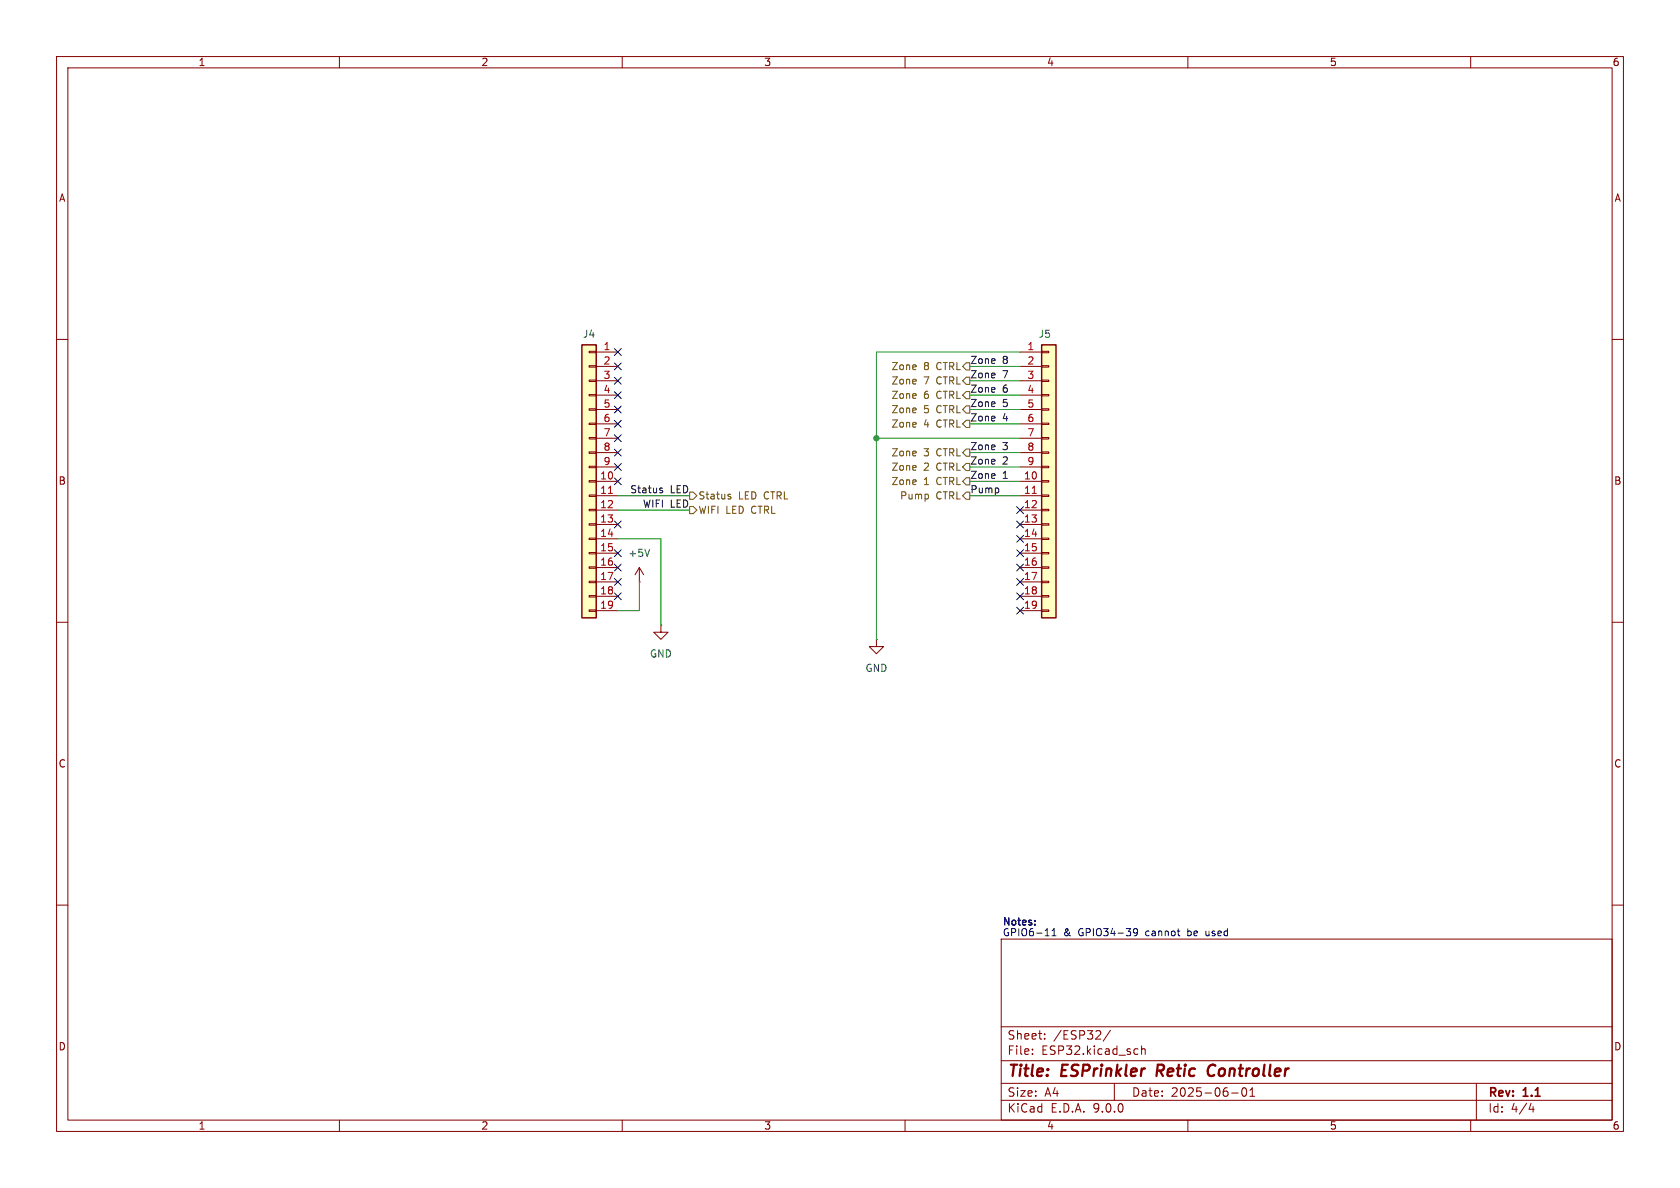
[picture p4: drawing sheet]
<svg xmlns="http://www.w3.org/2000/svg" width="297mm" height="210mm" viewBox="0 0 297 210" stroke-linecap="round" stroke-linejoin="round" font-family="sans-serif">
<g fill="none" stroke="#840000" stroke-width=".18">
<path d="M10 10h277v190h-277zM12 12h273v186h-273zM60 10v2M110 10v2M160 10v2M210 10v2M260 10v2M10 60h2M285 60h2M10 110h2M116.8 110.5v1.3h1.3l-1.3 1.2-1.2-1.2h1.2M116.8 110.5h.1"/>
<path d="M154.9 113v1.3h1.3l-1.3 1.3-1.2-1.3h1.2M154.9 113h.1M285 110h2M10 160h2M177 166h108v32h-108zM285 160h2M60 198v2M110 198v2M160 198v2M177 194.5h108M177 191.5h108M177 187.5h108"/>
<path d="M177 181.5h108M182.5 186.3v.1M182.5 185.5v.1M184.7 183.6v.1M184.7 182.8v.1M196.3 182.1l-1.3 2M197 191.5v3M201 185.4l.2 .1M201.2 186.3l-.2 .1M201.8 184.9v1.5M201.8 185.5l.2-.1 .4 .1 .1 .9M210 198v2"/>
<path d="M217.7 193.2h1.2M219.7 192.4l.2-.1a.81 .81 0 0 1 .6 .6 .81 .81 0 0 1-.3 .8l-.2 .1a.81 .81 0 0 1-.3-1.4zM221 193.8h.8M221 192.7l.4-.4v1.5M260 198v2M261 191.5v6.5M270.7 195l-.4 1.1h.9M271 195.6v1"/>
</g>
<path d="M204.7 188.2l-.3 2M214.5 188.2a1.13 1.13 0 0 0-1 .7 1.13 1.13 0 0 0 .3 1.2l.3 .1 .5-.1" fill="none" stroke="#840000" stroke-width=".4"/>
<path d="M184.1 61h2.6v48.2h-2.6z" fill="#ffffc2"/>
<path d="M184.1 61h2.6v48.2h-2.6z" fill="none" stroke="#840000" stroke-width=".25"/>
<g fill="none" stroke="#840000" stroke-width=".18">
<path d="M180.3 62.2h3.8M180.3 64.8h3.8M180.3 67.3h3.8M180.3 69.9h3.8M180.3 72.4h3.8M180.3 74.9h3.8M180.3 77.5h3.8M184.1 62.1h1.3v.3h-1.3zM184.1 64.6h1.3v.3h-1.3zM184.1 67.2h1.3v.2h-1.3zM184.1 69.7h1.3v.3h-1.3zM184.1 72.3h1.3v.2h-1.3z"/>
<path d="M184.1 74.8h1.3v.3h-1.3zM184.1 77.3h1.3v.3h-1.3zM184.1 79.9h1.3v.2h-1.3zM180.3 80h3.8M180.3 82.6h3.8M180.3 85.1h3.8M180.3 87.6h3.8M180.3 90.2h3.8M180.3 92.7h3.8M180.3 95.3h3.8M180.3 97.8h3.8M184.1 82.4h1.3v.3h-1.3z"/>
<path d="M184.1 85h1.3v.2h-1.3zM184.1 87.5h1.3v.3h-1.3zM184.1 90h1.3v.3h-1.3zM184.1 92.6h1.3v.2h-1.3zM184.1 95.1h1.3v.3h-1.3zM184.1 97.7h1.3v.2h-1.3zM113 102.9h.1M113 100.3l-.7 1.3M113 100.3l.8 1.3M113 100.3v2.6M180.3 100.3h3.8M180.3 102.9h3.8"/>
<path d="M180.3 105.4h3.8M180.3 108h3.8M184.1 100.2h1.3v.3h-1.3zM184.1 102.7h1.3v.3h-1.3zM184.1 105.3h1.3v.2h-1.3zM184.1 107.8h1.3v.3h-1.3z"/>
</g>
<path d="M182.5 87.2h.7" fill="none" stroke="#a90000" stroke-width=".18"/>
<path d="M114.8 97.1l-.4 1.3" fill="none" stroke="#006464" stroke-width=".18"/>
<path d="M102.9 61h2.5v48.2h-2.5z" fill="#ffffc2"/>
<path d="M102.9 61h2.5v48.2h-2.5z" fill="none" stroke="#840000" stroke-width=".25"/>
<g fill="none" stroke="#840000" stroke-width=".18">
<path d="M104.1 62.1h1.3v.3h-1.3zM104.1 64.6h1.3v.3h-1.3zM104.1 67.2h1.3v.2h-1.3zM104.1 69.7h1.3v.3h-1.3zM104.1 72.3h1.3v.2h-1.3zM104.1 74.8h1.3v.3h-1.3zM104.1 77.3h1.3v.3h-1.3zM104.1 79.9h1.3v.2h-1.3zM105.4 62.2h3.8M105.4 64.8h3.8M105.4 67.3h3.8M105.4 69.9h3.8"/>
<path d="M105.4 72.4h3.8M105.4 74.9h3.8M105.4 77.5h3.8M104.1 82.4h1.3v.3h-1.3zM104.1 85h1.3v.2h-1.3zM104.1 87.5h1.3v.3h-1.3zM104.1 90h1.3v.3h-1.3zM104.1 92.6h1.3v.2h-1.3zM104.1 95.1h1.3v.3h-1.3zM104.1 97.7h1.3v.2h-1.3zM105.4 80h3.8M105.4 82.6h3.8"/>
<path d="M105.4 85.1h3.8M105.4 87.6h3.8M105.4 90.2h3.8M105.4 92.7h3.8M105.4 95.3h3.8M105.4 97.8h3.8M104.1 100.2h1.3v.3h-1.3zM104.1 102.7h1.3v.3h-1.3zM104.1 105.3h1.3v.2h-1.3zM104.1 107.8h1.3v.3h-1.3zM105.4 100.3h3.8M105.4 102.9h3.8"/>
<path d="M105.4 105.4h3.8M105.4 108h3.8"/>
</g>
<path d="M107.6 87.2h.7" fill="none" stroke="#a90000" stroke-width=".18"/>
<g fill="none" stroke="#725600" stroke-width=".18">
<path d="M170.8 79.4h.6v1.2h-.6l-.6-.6zM170.8 71.8h.6v1.2h-.6l-.6-.6zM170.8 69.2h.6v1.3h-.6l-.6-.6zM170.8 74.3h.6v1.3h-.6l-.6-.7zM170.8 66.7h.6v1.2h-.6l-.6-.6zM170.8 64.1h.6v1.3h-.6l-.6-.6zM121.9 89.5h.7l.6 .7-.6 .6h-.7zM121.9 87h.7l.6 .6-.6 .7h-.7zM128.9 87.8h.3v.2l-.2 .2h-.2M128.9 87.4h.3M170.8 81.9h.6v1.3h-.6l-.6-.6zM170.8 84.5h.6v1.2h-.6l-.6-.6z"/>
<path d="M170.8 87h.6v1.3h-.6l-.6-.7z"/>
</g>
<path d="M116.8 86.7l.3 .1 .1 .1-.2 .2h-.3M116.8 86.3h.3" fill="none" stroke="#0f0f0f" stroke-width=".18"/>
<g fill="none" stroke="#009600" stroke-width=".18">
<path d="M154.9 77.5h25.4M171.4 69.9h8.9M171.4 74.9h8.9M171.4 67.3h8.9M171.4 72.4h8.9M171.4 64.8h8.9M180.3 62.2h-25.4v50.8M109.2 87.6h12.7M109.2 95.3h7.6v15.2M109.2 90.2h12.7M171.4 85.1h8.9M171.4 82.6h8.9"/>
<path d="M171.4 87.6h8.9M171.4 80h8.9M113 102.9v5.1h-3.8"/>
</g>
<g fill="none" stroke="#000084" stroke-width=".18">
<path d="M108.6 76.9l1.2 1.2M108.6 79.4l1.2 1.2M108.6 66.7l1.2 1.2M108.6 69.2l1.2 1.3M108.6 71.8l1.2 1.2M108.6 64.2l1.2 1.2M108.6 61.6l1.2 1.2M108.6 74.3l1.2 1.2M109.8 76.9l-1.2 1.2M109.8 79.4l-1.2 1.2M109.8 66.7l-1.2 1.2M109.8 69.2l-1.2 1.3"/>
<path d="M109.8 71.8l-1.2 1.2M109.8 64.2l-1.2 1.2M109.8 61.6l-1.2 1.2M109.8 74.3l-1.2 1.2M108.6 81.9l1.2 1.3M108.6 92.1l1.2 1.2M108.6 97.2l1.2 1.2M108.6 99.7l1.2 1.2M108.6 84.5l1.2 1.2M109.8 81.9l-1.2 1.3M109.8 92.1l-1.2 1.2M109.8 97.2l-1.2 1.2"/>
<path d="M109.8 99.7l-1.2 1.2M109.8 84.5l-1.2 1.2M179.7 94.6l1.2 1.3M179.7 92.1l1.2 1.2M179.7 89.6l1.2 1.2M179.7 97.2l1.2 1.2M179.7 99.7l1.2 1.2M180.9 94.6l-1.2 1.3M180.9 92.1l-1.2 1.2M180.9 89.6l-1.2 1.2M180.9 97.2l-1.2 1.2M180.9 99.7l-1.2 1.2"/>
<path d="M108.6 102.3l1.2 1.2M108.6 104.8l1.2 1.2M109.8 102.3l-1.2 1.2M109.8 104.8l-1.2 1.2M179.7 104.8l1.2 1.2M179.7 107.3l1.2 1.3M179.7 102.3l1.2 1.2M180.9 104.8l-1.2 1.2M180.9 107.3l-1.2 1.3M180.9 102.3l-1.2 1.2"/>
</g>
<path d="M184.8 165.4h.7M186 165.4h.7M186 164.5l.3-.3v1.2M201.1 164.7l-.2 .2h-.3l-.2-.2 .1-.5h.4l.1 .1a.84 .84 0 0 1-.3 1.1h-.2M213.2 164.6v.6l.4 .2" fill="none" stroke="#0000c2" stroke-width=".18"/>
<circle cx="154.9" cy="77.5" r=".46" fill="#009600" stroke="#009600" stroke-width=".18"/>
<g font-size="2.8" fill="#840000">
<text x="178" y="190.9">Title:</text>
<text x="187.7" y="190.9">ESPrinkler</text>
<text x="205.3" y="190.9">Retic</text>
<text x="215.2" y="190.9">Controller</text>
</g>
<g font-size="2.1" fill="#840000">
<text x="178" y="184">Sheet:</text>
<text x="186.2" y="184">/ESP32/</text>
<text x="178" y="186.7">File:</text>
<text x="184.1" y="186.7">ESP32.kicad_sch</text>
<text x="178" y="196.9">KiCad</text>
<text x="178" y="194.1">Size:</text>
<text x="184.7" y="194.1">A4</text>
<text x="185.7" y="196.9">E.D.A.</text>
<text x="193.3" y="196.9">9.0.0</text>
<text x="200" y="194.1">Date:</text>
<text x="207" y="194.1">2025-06-01</text>
<text x="263" y="194.3">Rev:</text>
<text x="263" y="196.9">Id:</text>
<text x="267.1" y="196.9">4/4</text>
<text x="269.4" y="194.3">1.1</text>
</g>
<g font-size="1.8" fill="#840000">
<text x="35" y="11.9">1</text>
<text x="85" y="11.9">2</text>
<text x="135" y="11.9">3</text>
<text x="185" y="11.9">4</text>
<text x="235" y="11.9">5</text>
<text x="285" y="11.9">6</text>
<text x="10.3" y="35.9">A</text>
<text x="285.3" y="35.9">A</text>
<text x="10.3" y="85.9">B</text>
<text x="285.3" y="85.9">B</text>
<text x="10.3" y="135.9">C</text>
<text x="285.3" y="135.9">C</text>
<text x="10.3" y="185.9">D</text>
<text x="285.3" y="185.9">D</text>
<text x="35" y="199.9">1</text>
<text x="85" y="199.9">2</text>
<text x="135" y="199.9">3</text>
<text x="185" y="199.9">4</text>
<text x="235" y="199.9">5</text>
<text x="285" y="199.9">6</text>
</g>
<g font-size="1.8" fill="#006464">
<text x="102.9" y="59.9">J4</text>
<text x="183.5" y="59.9">J5</text>
<text x="111" y="98.7">+5V</text>
<text x="114.8" y="116.4">GND</text>
<text x="152.9" y="119">GND</text>
</g>
<g font-size="1.8" fill="#a90000">
<text x="106.6" y="62">1</text>
<text x="106.6" y="64.5">2</text>
<text x="181.5" y="62">1</text>
<text x="181.5" y="64.5">2</text>
<text x="106.6" y="67.1">3</text>
<text x="106.6" y="69.6">4</text>
<text x="181.5" y="67.1">3</text>
<text x="181.5" y="69.6">4</text>
<text x="106.6" y="72.1">5</text>
<text x="106.6" y="74.7">6</text>
<text x="106.6" y="77.2">7</text>
<text x="181.5" y="72.1">5</text>
<text x="181.5" y="74.7">6</text>
<text x="181.5" y="77.2">7</text>
<text x="106.6" y="79.8">8</text>
<text x="106.6" y="82.3">9</text>
<text x="181.5" y="79.8">8</text>
<text x="181.5" y="82.3">9</text>
<text x="106" y="84.8">10</text>
<text x="106" y="87.4">11</text>
<text x="106" y="89.9">12</text>
<text x="180.9" y="84.8">10</text>
<text x="180.9" y="87.4">11</text>
<text x="180.9" y="89.9">12</text>
<text x="106" y="92.5">13</text>
<text x="106" y="95">14</text>
<text x="180.9" y="92.5">13</text>
<text x="180.9" y="95">14</text>
<text x="106" y="97.5">15</text>
<text x="106" y="100.1">16</text>
<text x="180.9" y="97.5">15</text>
<text x="180.9" y="100.1">16</text>
<text x="106" y="102.6">17</text>
<text x="106" y="105.2">18</text>
<text x="106" y="107.7">19</text>
<text x="180.9" y="102.6">17</text>
<text x="180.9" y="105.2">18</text>
<text x="180.9" y="107.7">19</text>
</g>
<g font-size="1.8" fill="#725600">
<text x="157.5" y="65.6">Zone</text>
<text x="163.3" y="65.6">8</text>
<text x="165.7" y="65.6">CTRL</text>
<text x="157.5" y="70.7">Zone</text>
<text x="157.5" y="68.2">Zone</text>
<text x="163.3" y="70.7">6</text>
<text x="163.3" y="68.2">7</text>
<text x="165.7" y="70.7">CTRL</text>
<text x="165.7" y="68.2">CTRL</text>
<text x="157.5" y="73.3">Zone</text>
<text x="157.5" y="75.8">Zone</text>
<text x="163.3" y="73.3">5</text>
<text x="163.3" y="75.8">4</text>
<text x="165.7" y="73.3">CTRL</text>
<text x="165.7" y="75.8">CTRL</text>
<text x="157.5" y="80.9">Zone</text>
<text x="157.5" y="83.4">Zone</text>
<text x="163.3" y="80.9">3</text>
<text x="163.3" y="83.4">2</text>
<text x="165.7" y="80.9">CTRL</text>
<text x="165.7" y="83.4">CTRL</text>
<text x="123.4" y="88.5">Status</text>
<text x="130.5" y="88.5">LED CTRL</text>
<text x="157.5" y="86">Zone</text>
<text x="159" y="88.5">Pump</text>
<text x="163.3" y="86">1</text>
<text x="165.5" y="88.5">CTRL</text>
<text x="165.7" y="86">CTRL</text>
<text x="123.4" y="91">WIFI LED CTRL</text>
</g>
<g font-size="1.8" fill="#0f0f0f">
<text x="171.4" y="64.4">Zone</text>
<text x="177.2" y="64.4">8</text>
<text x="171.4" y="67">Zone</text>
<text x="171.4" y="69.5">Zone</text>
<text x="177.2" y="67">7</text>
<text x="177.2" y="69.5">6</text>
<text x="171.4" y="72">Zone</text>
<text x="171.4" y="74.6">Zone</text>
<text x="177.2" y="72">5</text>
<text x="177.2" y="74.6">4</text>
<text x="171.4" y="79.7">Zone</text>
<text x="171.4" y="82.2">Zone</text>
<text x="177.2" y="79.7">3</text>
<text x="177.2" y="82.2">2</text>
<text x="111.3" y="87.3">Status</text>
<text x="113.6" y="89.8">WIFI LED</text>
<text x="118.5" y="87.3">LED</text>
<text x="171.4" y="84.7">Zone</text>
<text x="171.4" y="87.3">Pump</text>
<text x="177.2" y="84.7">1</text>
</g>
<g font-size="1.8" fill="#0000c2">
<text x="177.2" y="165.7">GPIO6-11</text>
<text x="177.2" y="164">Notes:</text>
<text x="188" y="165.7">&amp;</text>
<text x="190.8" y="165.7">GPIO34-39</text>
<text x="202.9" y="165.7">cannot</text>
<text x="210.5" y="165.7">be</text>
<text x="213.9" y="165.7">used</text>
</g>
</svg>
